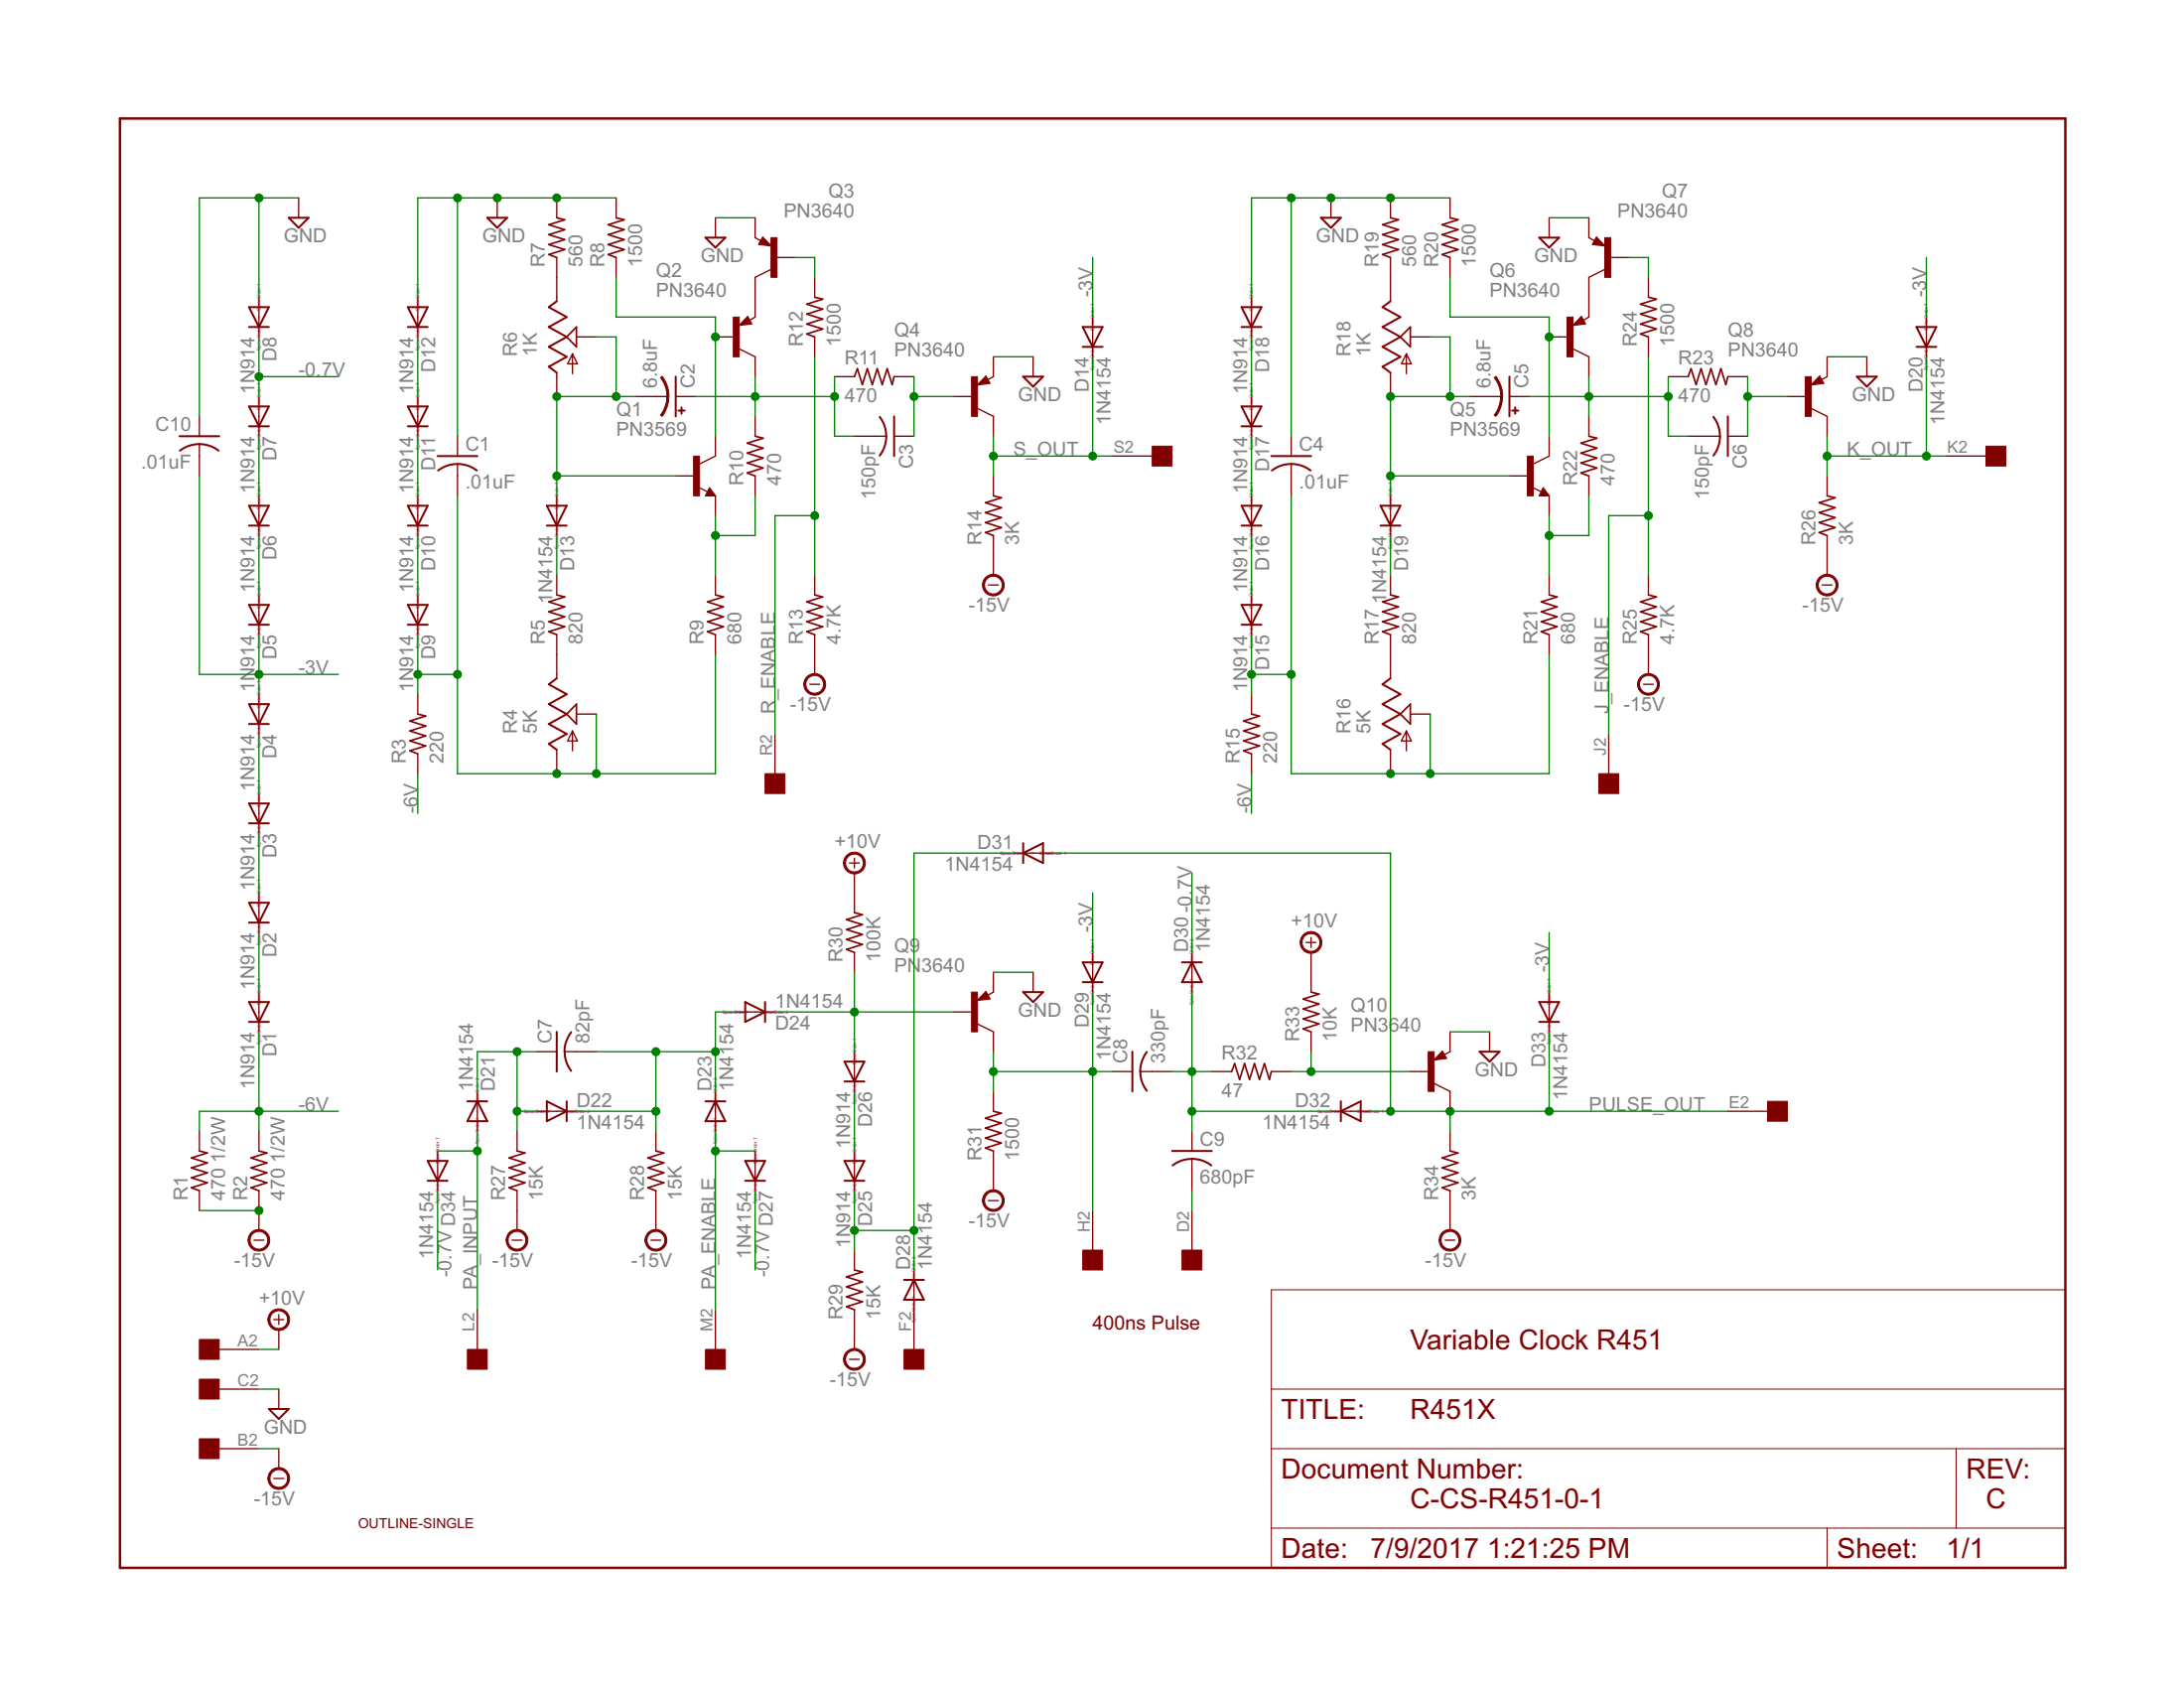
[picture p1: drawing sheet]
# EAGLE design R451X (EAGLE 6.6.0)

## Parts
C1  .01uF  C-US050-025X075  [C050-025X075]
C2  6.8uF  CPOL-USE12-4AXIAL  [E12-4]
C3  150pF  C-US075-032X103  [C075-032X103]
C4  .01uF  C-US050-025X075  [C050-025X075]
C5  6.8uF  CPOL-USE12-4AXIAL  [E12-4]
C6  150pF  C-US075-032X103  [C075-032X103]
C7  82pF  C-US075-032X103  [C075-032X103]
C8  330pF  C-US075-032X103  [C075-032X103]
C9  680pF  C-US075-032X103  [C075-032X103]
C10  .01uF  C-US050-025X075  [C050-025X075]
D1  1N914  1N4148DO35-10  [DO35-10]
D2  1N914  1N4148DO35-10  [DO35-10]
D3  1N914  1N4148DO35-10  [DO35-10]
D4  1N914  1N4148DO35-10  [DO35-10]
D5  1N914  1N4148DO35-10  [DO35-10]
D6  1N914  1N4148DO35-10  [DO35-10]
D7  1N914  1N4148DO35-10  [DO35-10]
D8  1N914  1N4148DO35-10  [DO35-10]
D9  1N914  1N4148DO35-10  [DO35-10]
D10  1N914  1N4148DO35-10  [DO35-10]
D11  1N914  1N4148DO35-10  [DO35-10]
D12  1N914  1N4148DO35-10  [DO35-10]
D13  1N4154  1N4148DO35-10  [DO35-10]
D14  1N4154  1N4148DO35-10  [DO35-10]
D15  1N914  1N4148DO35-10  [DO35-10]
D16  1N914  1N4148DO35-10  [DO35-10]
D17  1N914  1N4148DO35-10  [DO35-10]
D18  1N914  1N4148DO35-10  [DO35-10]
D19  1N4154  1N4148DO35-10  [DO35-10]
D20  1N4154  1N4148DO35-10  [DO35-10]
D21  1N4154  1N4148DO35-10  [DO35-10]
D22  1N4154  1N4148DO35-10  [DO35-10]
D23  1N4154  1N4148DO35-10  [DO35-10]
D24  1N4154  1N4148DO35-10  [DO35-10]
D25  1N914  1N4148DO35-10  [DO35-10]
D26  1N914  1N4148DO35-10  [DO35-10]
D27  1N4154  1N4148DO35-10  [DO35-10]
D28  1N4154  1N4148DO35-10  [DO35-10]
D29  1N4154  1N4148DO35-10  [DO35-10]
D30  1N4154  1N4148DO35-10  [DO35-10]
D31  1N4154  1N4148DO35-10  [DO35-10]
D32  1N4154  1N4148DO35-10  [DO35-10]
D33  1N4154  1N4148DO35-10  [DO35-10]
D34  1N4154  1N4148DO35-10  [DO35-10]
Q1  PN3569  2N2102  [TO5]
Q2  PN3640  2N2904  [TO39]
Q3  PN3640  2N2904  [TO39]
Q4  PN3640  2N2904  [TO39]
Q5  PN3569  2N2102  [TO5]
Q6  PN3640  2N2904  [TO39]
Q7  PN3640  2N2904  [TO39]
Q8  PN3640  2N2904  [TO39]
Q9  PN3640  2N2904  [TO39]
Q10  PN3640  2N2904  [TO39]
R1  470 1/2W  R-US_0411/15  [0411/15]
R2  470 1/2W  R-US_0411/15  [0411/15]
R3  220  R-US_0207/10  [0207/10]
R4  5K  TRIM_US-CT6  [CT6]
R5  820  R-US_0207/10  [0207/10]
R6  1K  TRIM_US-CT6  [CT6]
R7  560  R-US_0207/10  [0207/10]
R8  1500  R-US_0207/10  [0207/10]
R9  680  R-US_0207/10  [0207/10]
R10  470  R-US_0207/10  [0207/10]
R11  470  R-US_0207/10  [0207/10]
R12  1500  R-US_0207/10  [0207/10]
R13  4.7K  R-US_0207/10  [0207/10]
R14  3K  R-US_0207/10  [0207/10]
R15  220  R-US_0207/10  [0207/10]
R16  5K  TRIM_US-CT6  [CT6]
R17  820  R-US_0207/10  [0207/10]
R18  1K  TRIM_US-CT6  [CT6]
R19  560  R-US_0207/10  [0207/10]
R20  1500  R-US_0207/10  [0207/10]
R21  680  R-US_0207/10  [0207/10]
R22  470  R-US_0207/10  [0207/10]
R23  470  R-US_0207/10  [0207/10]
R24  1500  R-US_0207/10  [0207/10]
R25  4.7K  R-US_0207/10  [0207/10]
R26  3K  R-US_0207/10  [0207/10]
R27  15K  R-US_0207/10  [0207/10]
R28  15K  R-US_0207/10  [0207/10]
R29  15K  R-US_0207/10  [0207/10]
R30  100K  R-US_0207/10  [0207/10]
R31  1500  R-US_0207/10  [0207/10]
R32  47  R-US_0207/10  [0207/10]
R33  10K  R-US_0207/10  [0207/10]
R34  3K  R-US_0207/10  [0207/10]
U$1  OUTLINE-SINGLE  [SINGLE]
U$2  EDGE-1  [EDGE-CON1]

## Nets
+10V [Supply]: R30.2 R33.2 U$2.A2
-0.7V [Supply]: D7.A D8.C D27.C D30.C D34.C
-3V [Supply]: C10.2 D4.A D5.C D14.A D20.A D29.A D33.A
-6V [Supply]: D1.C R1.2 R2.2 R3.1 R15.1
-15V [Supply]: R1.1 R2.1 R13.1 R14.1 R25.1 R26.1 R27.1 R28.1 R29.1 R31.1 R34.1 U$2.B2
GND [Supply]: C1.1 C4.1 C10.1 D8.A D12.A D18.A Q3.1(E) Q4.1(E) Q7.1(E) Q8.1(E) Q9.1(E) Q10.1(E) R7.2 R8.2 R19.2 R20.2 U$2.C2
J_ENABLE: R24.1 R25.2 U$2.J2
K_OUT: D20.C Q8.3(C) R26.2 U$2.K2
N$1 [Supply]: D1.A D2.C
N$2 [Supply]: D5.A D6.C
N$3: D11.A D12.C
N$4: D10.A D11.C
N$5: D9.A D10.C
N$6 [Supply]: C1.2 D9.C R3.2 R4.A R4.S R9.1
N$7: Q1.1(E) R9.2 R10.1
N$8: R4.E R5.1
N$9: D13.C R5.2
N$10: C2.- D13.A Q1.2(B) R6.A R6.S
N$11: Q1.3(C) Q2.2(B) R8.1
N$12: C2.+ C3.2 Q2.3(C) R10.2 R11.1
N$13 [Supply]: D2.A D3.C
N$14 [Supply]: D3.A D4.C
N$15: Q3.2(B) R12.2
N$16: Q2.1(E) Q3.3(C)
N$17: R6.E R7.1
N$18: C3.1 Q4.2(B) R11.2
N$19: D17.A D18.C
N$20: D16.A D17.C
N$21: D15.A D16.C
N$22: C4.2 D15.C R15.2 R16.A R16.S R21.1
N$23: D19.C R17.2
N$24: D28.A U$2.F2
N$25: Q5.1(E) R21.2 R22.1
N$26: C7.1 D21.C D22.A R27.2
N$27: C5.- D19.A Q5.2(B) R18.A R18.S
N$28: C7.2 D22.C D23.C D24.A R28.2
N$29: Q5.3(C) Q6.2(B) R20.1
N$30: Q6.1(E) Q7.3(C)
N$32: R18.E R19.1
N$33: R16.E R17.1
N$34: C5.+ C6.2 Q6.3(C) R22.2 R23.1
N$35: C6.1 Q8.2(B) R23.2
N$36: Q7.2(B) R24.2
N$37: C8.1 D29.C Q9.3(C) R31.2 U$2.H2
N$39: D24.C D26.A Q9.2(B) R30.1
N$40: D25.A D26.C
N$41: D25.C D28.C D31.C R29.2
N$43: C8.2 C9.1 D30.A D32.C R32.1
N$44: C9.2 U$2.D2
N$45: Q10.2(B) R32.2 R33.1
N$47 [Supply]: D6.A D7.C
PA_ENABLE: D23.A D27.A U$2.M2
PA_INPUT: D21.A D34.A U$2.L2
PULSE_OUT: D31.A D32.A D33.C Q10.3(C) R34.2 U$2.E2
R_ENABLE: R12.1 R13.2 U$2.R2
S_OUT: D14.C Q4.3(C) R14.2 U$2.S2
Unconnected: U$2.N2 U$2.P2 U$2.T2 U$2.U2 U$2.V2

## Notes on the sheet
- 400ns Pulse
- Variable Clock R451
- C-CS-R451-0-1 | C
